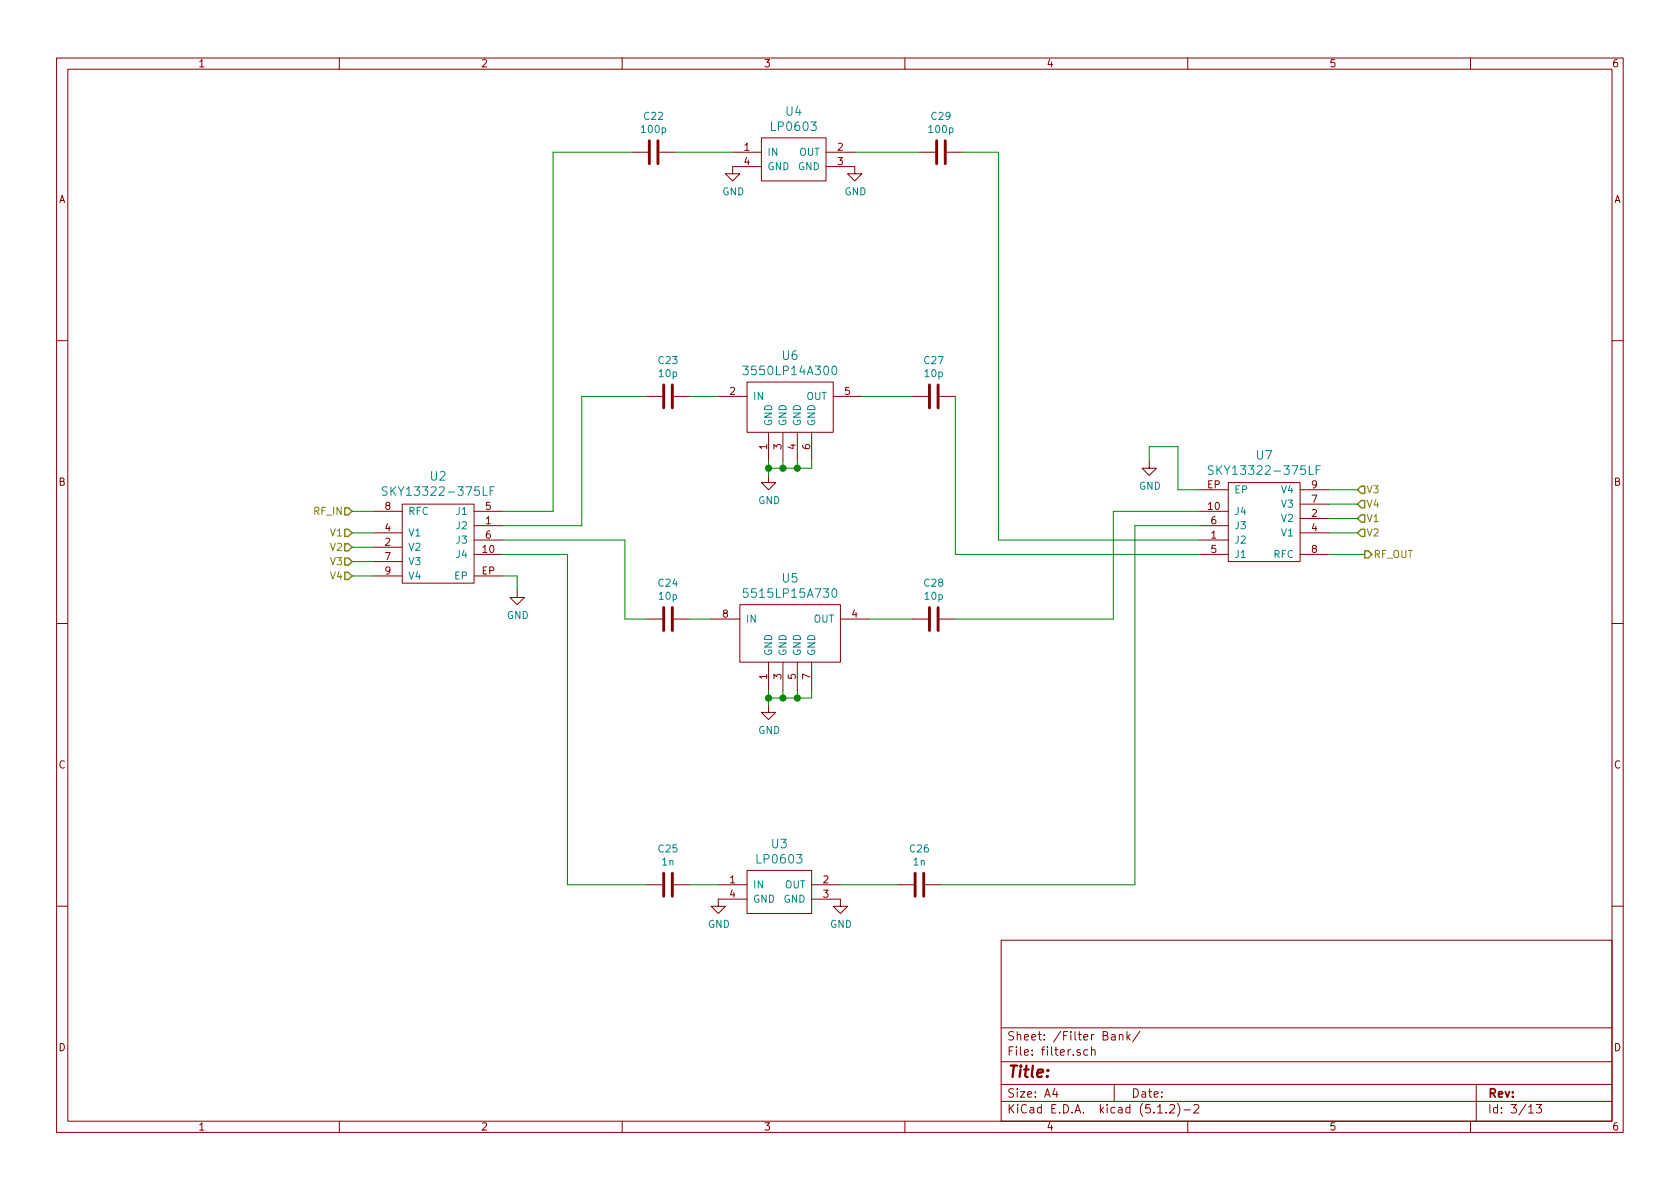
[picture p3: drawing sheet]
<svg xmlns="http://www.w3.org/2000/svg" width="297mm" height="210mm" viewBox="0 0 297 210" stroke-linecap="round" stroke-linejoin="round" font-family="sans-serif">
<g fill="none" stroke="#840000" stroke-width=".18">
<path d="M10 10.3h277v189.9h-277zM12 12.2h273v186.1h-273zM60 10.3v1.9M110 10.3v1.9M160 10.3v1.9M210 10.3v1.9M260 10.3v1.9M111.8 26.9h2.8M116.6 26.9h2.8M129.5 26.9h5.1M134.6 24.4h11.4v7.6h-11.4zM134.6 29.5h-5.1v1.2h1.3l-1.3 1.3-1.2-1.3h1.2"/>
<path d="M146 29.5h5.1v1.2h1.3l-1.3 1.3-1.2-1.3h1.2M146 26.9h5.1M162.6 26.9h2.8M167.4 26.9h2.8M10 60.2h2M114.3 70.1h2.8M119.1 70.1h2.8M127 70.1h5.1M132.1 67.6h15.2v8.8h-15.2zM135.9 76.4v5.1M138.4 76.4v5.1M141 76.4v5.1"/>
<path d="M143.5 76.4v5.1M147.3 70.1h5.1M161.3 70.1h2.8M166.1 70.1h2.8M285 60.2h2M66 96.8h5.1M66 94.2h5.1M66 90.4h5.1M66 99.3h5.1M71.1 89.1h12.7v14h-12.7zM83.8 93h5.1M83.8 98h5.1"/>
<path d="M83.8 90.4h5.1M83.8 95.5h5.1M135.9 84.1v1.2h1.3l-1.3 1.3-1.3-1.3h1.3M203.2 81.5v1.3h1.3l-1.3 1.3-1.3-1.3h1.3M212.1 93h5.1M212.1 98h5.1M212.1 90.4h5.1M212.1 95.5h5.1M212.1 86.6h5.1M217.2 85.3h12.7v14h-12.7zM229.9 98h5M229.9 94.2h5"/>
<path d="M229.9 91.7h5M229.9 89.1h5M229.9 86.6h5M10 110.3h2M66 101.8h5.1M83.8 101.8h5.1M91.4 104.4v1.3h1.3l-1.3 1.2-1.2-1.2h1.2M114.3 109.5h2.8M119.1 109.5h2.8M125.7 109.5h5.1M130.8 106.9h17.8v10.2h-17.8zM135.9 117.1v5.1"/>
<path d="M138.4 117.1v5.1M141 117.1v5.1M143.5 117.1v5.1M148.6 109.5h5.1M161.3 109.5h2.8M166.1 109.5h2.8M285 110.3h2M135.9 124.7v1.3h1.3l-1.3 1.2-1.3-1.2h1.3M114.3 156.5h2.8M119.1 156.5h2.8M127 156.5h5.1M132.1 153.9h11.4v7.6h-11.4z"/>
<path d="M132.1 159h-5.1v1.3h1.3l-1.3 1.2-1.3-1.2h1.3M143.5 159h5.1v1.3h1.3l-1.3 1.2-1.3-1.2h1.3M143.5 156.5h5.1M158.7 156.5h2.8M163.6 156.5h2.8M10 160.2h2M177 166.3h108v32h-108zM285 160.2h2M60 198.3v1.9M110 198.3v1.9M160 198.3v1.9M177 194.8h108"/>
<path d="M177 191.8h108M177 187.8h108M177 181.8h108M186.5 192.5l-.4 1h1M186.8 193v1M191 185.7l-.4-.1-.2 .2 .1 .2 .5 .2v.3h-.6M192.3 185.7l-.4-.1-.3 .3 .1 .6 .2 .1 .4-.1M193 185.7l.2-.1 .3 .1 .1 .9M193 185.1v1.5M196.5 183h.6l.1 .9M197 191.8v3M197.2 183.3l-.5 .1-.2 .2 .2 .3 .5-.1"/>
<path d="M197.9 183.1l.1-.1a.37 .37 0 0 1 .6 .1v.8M197.9 182.9v1M199.3 182.4v1.5M199.4 183.4l.4 .5M199.8 182.9l-.5 .6M201.5 182.3l-1.2 2M204.7 196.8h.8M206.2 196.7v.1M206.8 195.5l.2-.2h.4l.2 .2 .1 .3-.1 .2-.8 .8h.9M208.2 195.1a1.71 1.71 0 0 1 0 2.3M209.3 196.3h1.2M210 198.3v1.9"/>
<path d="M211.1 195.5l.2-.2h.4l.3 .5-1 1h1M260 198.3v1.9M261 191.8v6.5M270.3 195.8l.4-.5v1.5M270.3 196.8h.8M271.6 195.3h.9l-.4 .6 .4 .1v.7l-.2 .1-.7-.1"/>
</g>
<path d="M131.3 64.7h1l-.5 .6 .4 .2v.6l-.2 .2h-.4l-.3-.2M147.2 64.9l.4-.2a.97 .97 0 0 1 0 1.6 .84 .84 0 0 1-.4-1.4zM68.5 86.2l-.6-.1-.2 .1v.5l.6 .2 .2 .4-.3 .3-.6-.1M86.7 86.8h.5M87.4 86.1h-.7v1.5M214.5 82.4h-.6l-.2 .1v.5l.7 .2 .1 .4-.3 .3-.6-.1M232.7 83.1h.5M233.5 82.4h-.8v1.5M132.2 104.1h-.7l-.1 .7 .2-.1h.5l.2 .3-.1 .5-.2 .1h-.4l-.2-.1M147.2 104.2l.4-.1a.97 .97 0 0 1 0 1.5 .84 .84 0 0 1-.4-1.4z" fill="none" stroke="#008484" stroke-width=".18"/>
<path d="M61 89.8h.6l.6 .6-.6 .7h-.6zM61 93.6h.6l.6 .6-.6 .7h-.6zM61 96.1h.6l.6 .7-.6 .6h-.6zM61 98.7h.6l.6 .6-.6 .6h-.6zM240.7 91.1h.6v1.2h-.6l-.7-.6zM240.7 93.6h.6v1.3h-.6l-.7-.7zM240.7 86h.6v1.2h-.6l-.7-.6zM240.7 88.5h.6v1.3h-.6l-.7-.7zM241.3 97.4h.6l.7 .6-.7 .7h-.6zM61 101.2h.6l.6 .6-.6 .7h-.6z" fill="none" stroke="#848400" stroke-width=".25"/>
<g fill="none" stroke="#008400" stroke-width=".18">
<path d="M111.8 26.9h-14v63.5h-8.9M119.4 26.9h10.1M151.1 26.9h11.5M170.2 26.9h6.3v68.6h35.6M114.3 70.1h-11.4v22.9h-14M121.9 70.1h5.1M152.4 70.1h8.9M168.9 70.1v27.9h43.2M62.2 90.4h3.8M62.2 94.2h3.8M62.2 96.8h3.8M62.2 99.3h3.8"/>
<path d="M88.9 95.5h21.6v14h3.8M88.9 98h11.4v58.5h14M135.9 81.5v2.6M138.4 81.5v1.3M141 81.5v1.3M143.5 81.5v1.3h-7.6M203.2 81.5v-2.5h5.1v7.6h3.8M212.1 90.4h-15.3v19.1h-27.9M212.1 93h-11.4v63.5h-34.3M234.9 94.2h5.1M234.9 98h6.4M234.9 86.6h5.1"/>
<path d="M234.9 89.1h5.1M234.9 91.7h5.1M62.2 101.8h3.8M88.9 101.8h2.5v2.6M121.9 109.5h3.8M153.7 109.5h7.6M135.9 122.2v2.5M138.4 122.2v1.2M141 122.2v1.2M143.5 122.2v1.2h-7.6M121.9 156.5h5.1M148.6 156.5h10.1"/>
</g>
<g fill="none" stroke="#840000" stroke-width=".51">
<path d="M114.8 24.9v4.1M116.3 24.9v4.1M165.6 24.9v4.1M167.1 24.9v4.1M117.3 68.1v4M118.9 68.1v4M164.3 68.1v4M165.9 68.1v4M117.3 107.4v4.1M118.9 107.4v4.1M164.3 107.4v4.1M165.9 107.4v4.1"/>
<path d="M117.3 154.4v4.1M118.9 154.4v4.1M161.8 154.4v4.1M163.3 154.4v4.1"/>
</g>
<g fill="#008400" stroke="#008400" stroke-width=".25">
<circle cx="135.9" cy="123.4" r=".51"/>
<circle cx="138.4" cy="123.4" r=".51"/>
<circle cx="141" cy="123.4" r=".51"/>
<circle cx="135.9" cy="82.8" r=".51"/>
<circle cx="141" cy="82.8" r=".51"/>
<circle cx="138.4" cy="82.8" r=".51"/>
</g>
<text font-size="2.8" fill="#840000" x="178" y="190.5">Title:</text>
<g font-size="2.1" fill="#008484">
<text x="136.6" y="23.2">LP0603</text>
<text x="139" y="20.5">U4</text>
<text x="138.4" y="63.6">U6</text>
<text x="132.3" y="66.3">3550LP14A300</text>
<text x="215" y="84">SKY13322-375LF</text>
<text x="222.2" y="81.3">U7</text>
<text x="68.9" y="87.7">SKY13322-375LF</text>
<text x="76.1" y="85">U2</text>
<text x="132.3" y="105.7">5515LP15A730</text>
<text x="138.4" y="103">U5</text>
<text x="134.1" y="152.7">LP0603</text>
<text x="136.4" y="150">U3</text>
</g>
<g font-size="2.1" fill="#840000">
<text x="178" y="184">Sheet: /Filter Bank/</text>
<text x="178" y="186.7">File: filter.sch</text>
<text x="178" y="196.9">KiCad E.D.A. kicad (5.1.2)-2</text>
<text x="178" y="194.1">Size: A4</text>
<text x="200" y="194.1">Date:</text>
<text x="263" y="194.1">Rev:</text>
<text x="263" y="196.9">Id: 3/13</text>
</g>
<g font-size="1.8" fill="#840000">
<text x="35" y="11.9">1</text>
<text x="85" y="11.9">2</text>
<text x="135" y="11.9">3</text>
<text x="185" y="11.9">4</text>
<text x="235" y="11.9">5</text>
<text x="285" y="11.9">6</text>
<text x="131.6" y="26.7">1</text>
<text x="131.6" y="29.2">4</text>
<text x="148.1" y="26.7">2</text>
<text x="148.1" y="29.2">3</text>
<text x="10.4" y="35.9">A</text>
<text x="285.4" y="35.9">A</text>
<text x="129.1" y="69.8">2</text>
<text x="149.4" y="69.8">5</text>
<text x="135.6" y="79.5" transform="rotate(-90 135.6 79.5)">1</text>
<text x="138.2" y="79.5" transform="rotate(-90 138.2 79.5)">3</text>
<text x="140.7" y="79.5" transform="rotate(-90 140.7 79.5)">4</text>
<text x="143.3" y="79.5" transform="rotate(-90 143.3 79.5)">6</text>
<text x="10.4" y="85.9">B</text>
<text x="213.5" y="86.4">EP</text>
<text x="231.9" y="88.9">7</text>
<text x="231.9" y="86.4">9</text>
<text x="285.4" y="85.9">B</text>
<text x="68.1" y="94">4</text>
<text x="68.1" y="90.2">8</text>
<text x="85.9" y="92.7">1</text>
<text x="85.9" y="90.2">5</text>
<text x="85.9" y="95.2">6</text>
<text x="213.7" y="90.2">10</text>
<text x="214.1" y="95.2">1</text>
<text x="214.1" y="92.7">6</text>
<text x="231.9" y="91.4">2</text>
<text x="231.9" y="94">4</text>
<text x="68.1" y="96.5">2</text>
<text x="68.1" y="99.1">7</text>
<text x="68.1" y="101.6">9</text>
<text x="85.2" y="101.6">EP</text>
<text x="85.4" y="97.8">10</text>
<text x="214.1" y="97.8">5</text>
<text x="231.9" y="97.8">8</text>
<text x="127.8" y="109.2">8</text>
<text x="150.6" y="109.2">4</text>
<text x="135.6" y="120.1" transform="rotate(-90 135.6 120.1)">1</text>
<text x="138.2" y="120.1" transform="rotate(-90 138.2 120.1)">3</text>
<text x="140.7" y="120.1" transform="rotate(-90 140.7 120.1)">5</text>
<text x="143.3" y="120.1" transform="rotate(-90 143.3 120.1)">7</text>
<text x="10.4" y="135.9">C</text>
<text x="285.4" y="135.9">C</text>
<text x="129.1" y="156.2">1</text>
<text x="129.1" y="158.7">4</text>
<text x="145.6" y="156.2">2</text>
<text x="145.6" y="158.7">3</text>
<text x="10.4" y="185.9">D</text>
<text x="285.4" y="185.9">D</text>
<text x="35" y="199.9">1</text>
<text x="85" y="199.9">2</text>
<text x="135" y="199.9">3</text>
<text x="185" y="199.9">4</text>
<text x="235" y="199.9">5</text>
<text x="285" y="199.9">6</text>
</g>
<g font-size="1.8" fill="#008484">
<text x="113.6" y="23.5">100p</text>
<text x="113.9" y="21.2">C22</text>
<text x="164.4" y="23.5">100p</text>
<text x="164.7" y="21.2">C29</text>
<text x="135.6" y="27.6">IN</text>
<text x="141.3" y="27.6">OUT</text>
<text x="127.7" y="34.5">GND</text>
<text x="135.6" y="30.1">GND</text>
<text x="141.1" y="30.1">GND</text>
<text x="149.3" y="34.5">GND</text>
<text x="116.5" y="64.4">C23</text>
<text x="163.5" y="64.4">C27</text>
<text x="116.6" y="66.7">10p</text>
<text x="133.1" y="70.7">IN</text>
<text x="142.6" y="70.7">OUT</text>
<text x="163.6" y="66.7">10p</text>
<text x="136.5" y="75.4" transform="rotate(-90 136.5 75.4)">GND</text>
<text x="139.1" y="75.4" transform="rotate(-90 139.1 75.4)">GND</text>
<text x="141.6" y="75.4" transform="rotate(-90 141.6 75.4)">GND</text>
<text x="144.1" y="75.4" transform="rotate(-90 144.1 75.4)">GND</text>
<text x="134.1" y="89.1">GND</text>
<text x="201.4" y="86.6">GND</text>
<text x="218.2" y="87.2">EP</text>
<text x="226.7" y="89.8">V3</text>
<text x="226.7" y="87.2">V4</text>
<text x="72.1" y="94.9">V1</text>
<text x="72.1" y="91.1">RFC</text>
<text x="80.8" y="93.6">J2</text>
<text x="80.8" y="91.1">J1</text>
<text x="218.2" y="91.1">J4</text>
<text x="218.2" y="93.6">J3</text>
<text x="226.7" y="92.3">V2</text>
<text x="226.7" y="94.9">V1</text>
<text x="72.1" y="97.4">V2</text>
<text x="72.1" y="99.9">V3</text>
<text x="80.8" y="98.7">J4</text>
<text x="80.8" y="96.1">J3</text>
<text x="218.2" y="96.1">J2</text>
<text x="218.2" y="98.7">J1</text>
<text x="225.2" y="98.7">RFC</text>
<text x="72.1" y="102.5">V4</text>
<text x="80.4" y="102.5">EP</text>
<text x="116.5" y="103.8">C24</text>
<text x="116.6" y="106.1">10p</text>
<text x="163.5" y="103.8">C28</text>
<text x="163.6" y="106.1">10p</text>
<text x="89.6" y="109.5">GND</text>
<text x="131.8" y="110.1">IN</text>
<text x="143.8" y="110.1">OUT</text>
<text x="136.5" y="116.1" transform="rotate(-90 136.5 116.1)">GND</text>
<text x="139.1" y="116.1" transform="rotate(-90 139.1 116.1)">GND</text>
<text x="141.6" y="116.1" transform="rotate(-90 141.6 116.1)">GND</text>
<text x="144.1" y="116.1" transform="rotate(-90 144.1 116.1)">GND</text>
<text x="134.1" y="129.8">GND</text>
<text x="116.5" y="150.7">C25</text>
<text x="117.1" y="153.1">1n</text>
<text x="160.9" y="150.7">C26</text>
<text x="161.5" y="153.1">1n</text>
<text x="133.1" y="157.1">IN</text>
<text x="133.1" y="159.6">GND</text>
<text x="138.6" y="159.6">GND</text>
<text x="138.8" y="157.1">OUT</text>
<text x="125.2" y="164.1">GND</text>
<text x="146.8" y="164.1">GND</text>
</g>
<g font-size="1.8" fill="#848400">
<text x="241.6" y="87.2">V3</text>
<text x="241.6" y="89.8">V4</text>
<text x="55.6" y="91.1">RF_IN</text>
<text x="58.5" y="94.9">V1</text>
<text x="241.6" y="92.3">V1</text>
<text x="241.6" y="94.9">V2</text>
<text x="58.5" y="97.4">V2</text>
<text x="58.5" y="99.9">V3</text>
<text x="242.8" y="98.7">RF_OUT</text>
<text x="58.5" y="102.5">V4</text>
</g>
</svg>
